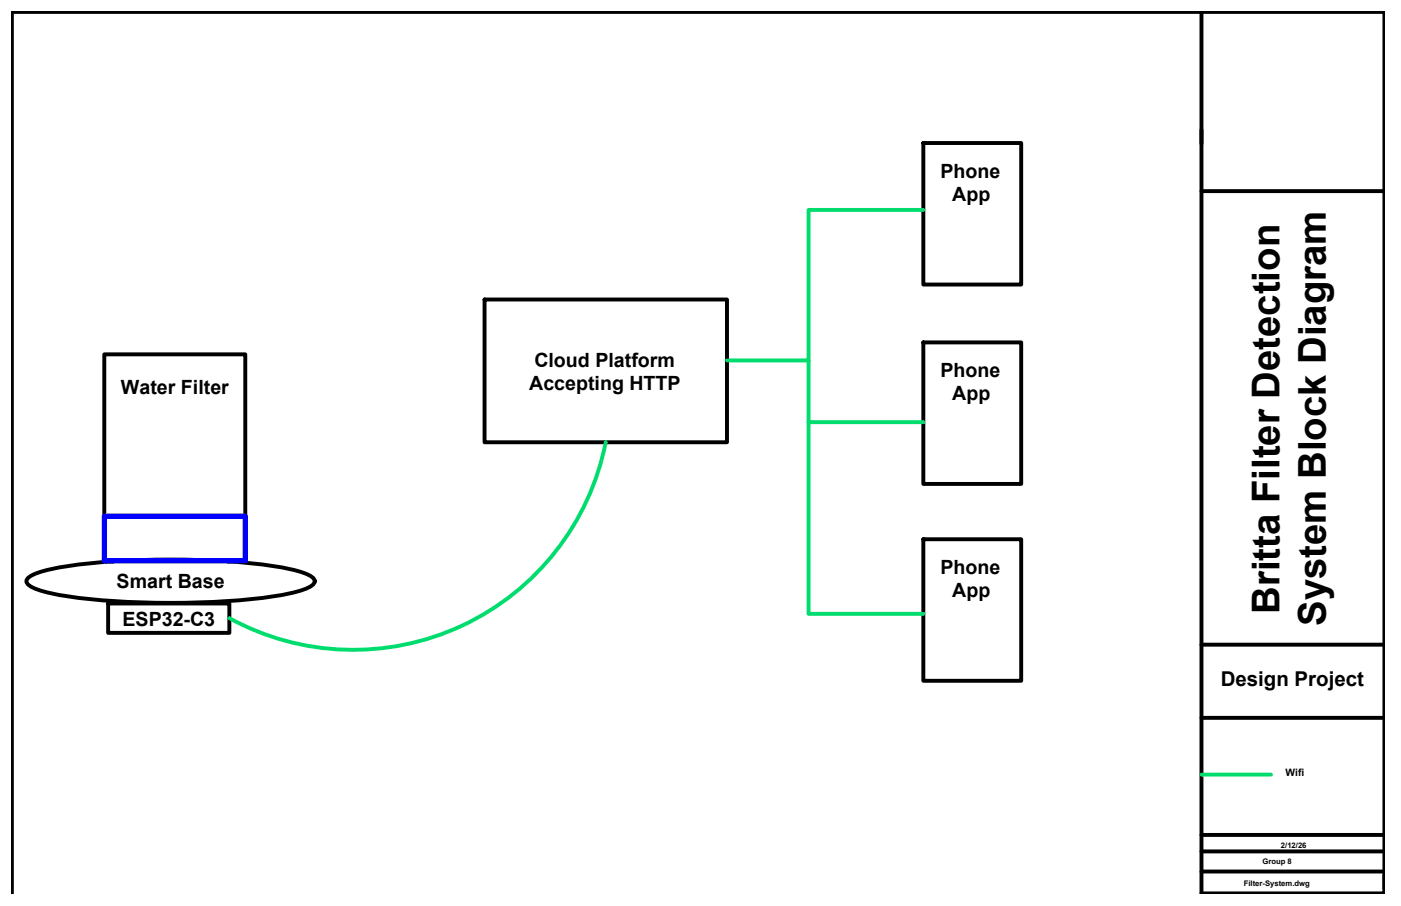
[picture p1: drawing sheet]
<svg xmlns="http://www.w3.org/2000/svg" width="432mm" height="279mm" viewBox="0 0 432 279" stroke-linecap="round" stroke-linejoin="round" font-family="sans-serif">
<!-- layer: TB -->
<path d="M370.3 3.7h56.4v271.8h-56.4zM370.3 3.7h-366.6v271.8M370.3 58.9h56.4M370.3 198.8h56.4M370.3 221.4h56.4M370.3 262.6h56.4M370.3 268.8h56.4M426.7 269.9v4.2" fill="none" stroke="#000" stroke-width="1.2"/>
<!-- layer: HDMI -->
<path d="M284.6 64.7h-35.4v46.5h-25.1M249.2 111.2v19h35.4M186.7 136.4a79.4 79.4 0 0 1-116 54.2M249.2 130.2v59.1h35.4M370.3 238.9h21.4" fill="none" stroke="#00dd6e" stroke-width="1.2"/>
<!-- layer: TITLE_BLOCK -->
<path d="M370.3 257.5h56.4" fill="none" stroke="#000" stroke-width="1.2"/>
<!-- layer: 0 -->
<path d="M284.6 44.1h30.1v43.6h-30.1zM149.3 92.4h74.8v44h-74.8zM32.1 109.3h43.5v63.6h-43.5zM284.6 105.6h30.1v43.6h-30.1zM8.7 178.2a26 26 0 0 1 11.3-3.5 245.4 245.4 0 0 1 67.3 .4l5.2 1.2a8.4 8.4 0 0 1 4.4 2.4 1.6 1.6 0 0 1-1.1 2.1 38.7 38.7 0 0 1-13 3.3 247.3 247.3 0 0 1-64.9-.7l-5.2-1.2a8.4 8.4 0 0 1-4.4-2.4l-.2-.6zM284.6 166.3h30.1v43.6h-30.1zM33.3 186.1h37.4v9.1h-37.4z" fill="none" stroke="#000" stroke-width="1.2"/>
<!-- layer: POE -->
<path d="M32.1 159.2h43.5v13.7h-43.5z" fill="none" stroke="#00f" stroke-width="1.6"/>
<g font-size="11.8">
<text x="394.4" y="189.3" transform="rotate(-90 394.4 189.3)">Britta Filter Detection</text>
<text x="408.6" y="193" transform="rotate(-90 408.6 193)">System Block Diagram</text>
</g>
<text font-size="6.3" x="376.2" y="211.6">Design Project</text>
<g font-size="6">
<text x="289.9" y="54.8">Phone</text>
<text x="293.5" y="62">App</text>
<text x="164.7" y="113.1">Cloud Platform</text>
<text x="289.9" y="116.3">Phone</text>
<text x="37.3" y="121.6">Water Filter</text>
<text x="163.1" y="120.3">Accepting HTTP</text>
<text x="293.5" y="123.5">App</text>
<text x="289.9" y="176.9">Phone</text>
<text x="36" y="181.4">Smart Base</text>
<text x="293.5" y="184.2">App</text>
<text x="37.8" y="193.2">ESP32-C3</text>
</g>
<text font-size="3.2" x="396.2" y="239.2">Wifi</text>
<g font-size="2.4">
<text x="394.8" y="261.4">2/12/26</text>
<text x="389.1" y="266.5">Group 8</text>
<text x="383.3" y="273.2">Filter-System.dwg</text>
</g>
</svg>
